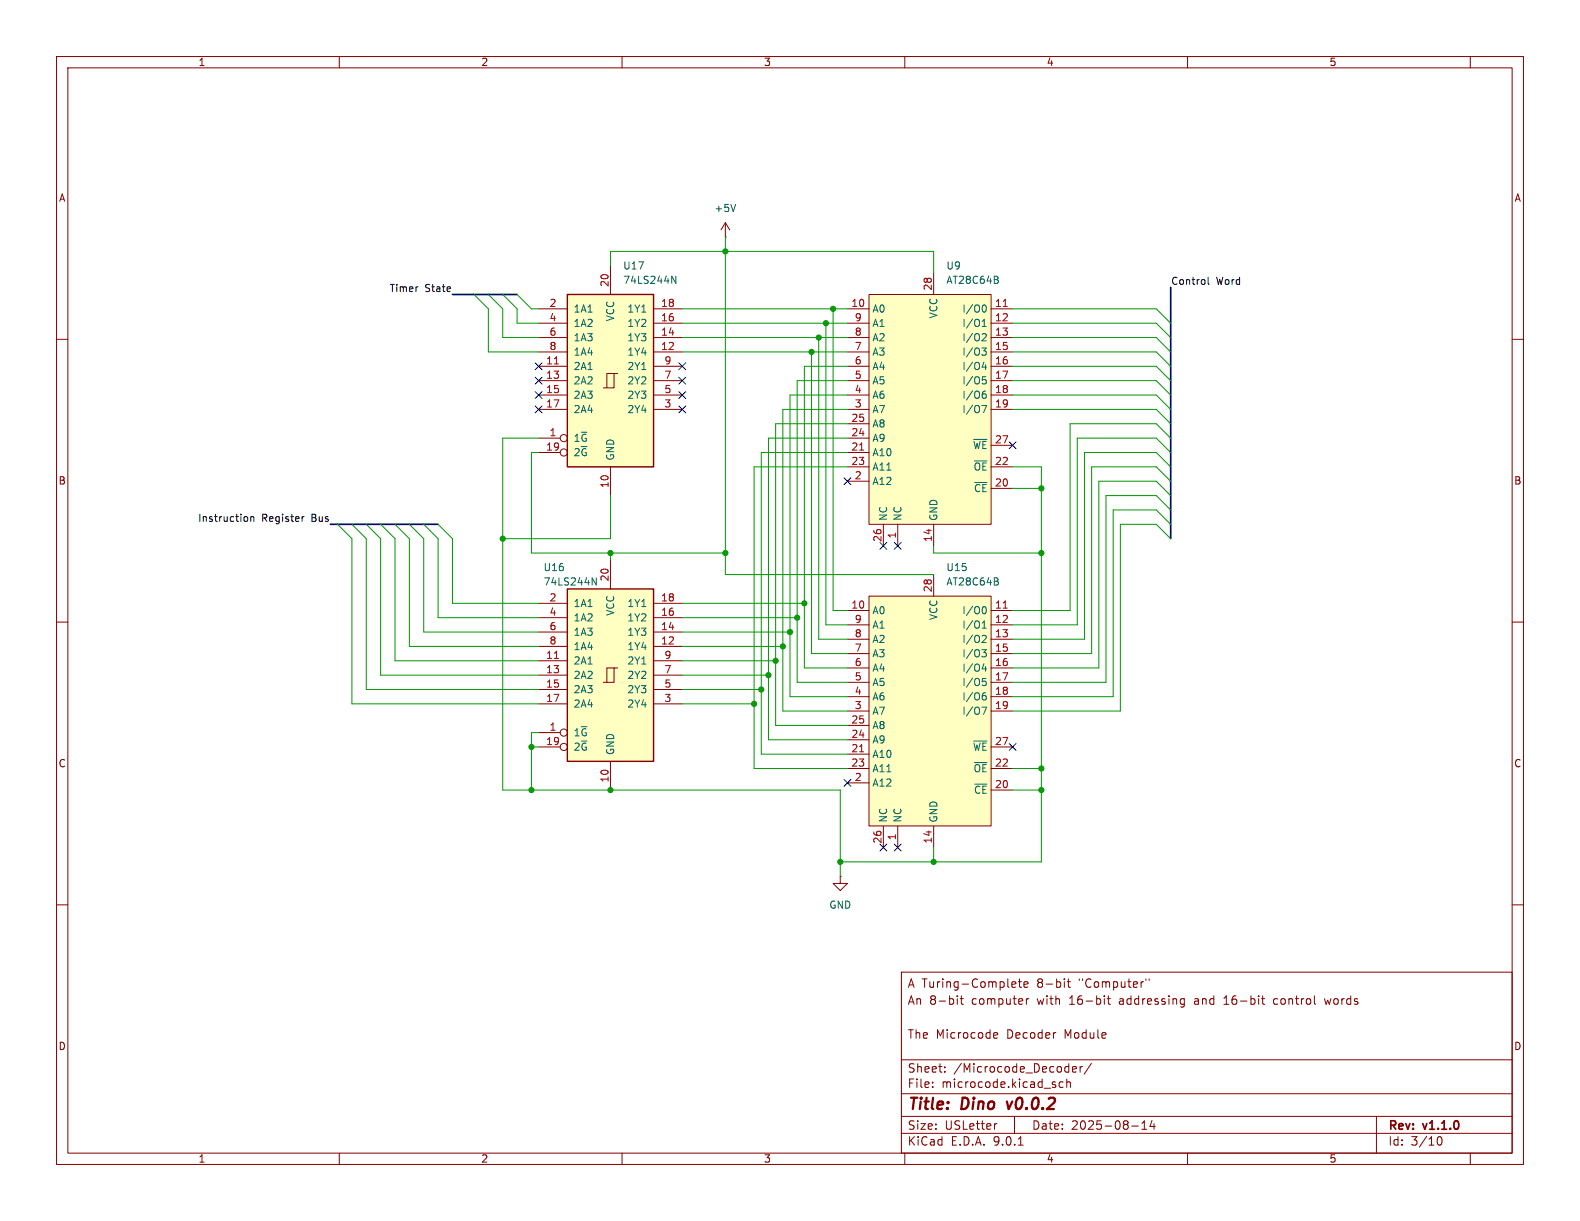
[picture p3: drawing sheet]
(kicad_sch
 (version 20250114)
 (generator "eeschema")
 (generator_version "9.0")
 (paper "USLetter")
 (title_block
  (title "Dino v0.0.2")
  (date "2025-08-14")
  (rev "v1.1.0")
  (comment 1 "The Microcode Decoder Module")
  (comment 3 "An 8-bit computer with 16-bit addressing and 16-bit control words")
  (comment 4 "A Turing-Complete 8-bit \"Computer\""))
 (lib_symbols
  (symbol "74xx:74LS244N"
   (pin_names
    (offset 1.016)) (exclude_from_sim no) (in_bom yes) (on_board yes)
   (property "Reference" "U" (at -7.62 16.51 0) (effects (font (size 1.27 1.27))))
   (property "Value" "74LS244N" (at -7.62 -16.51 0) (effects (font (size 1.27 1.27))))
   (property "Footprint" "" (at 0 0 0) (effects (font (size 1.27 1.27)) (hide yes)))
   (property "Datasheet" "http://www.ti.com/lit/ds/symlink/sn74ls244.pdf" (at 1.524 -23.114 0) (effects (font (size 1.27 1.27)) (hide yes)))
   (property "Description" "Octal Buffer and Line Driver With 3-State Output, active-low enables, non-inverting outputs" (at -0.508 23.876 0) (effects (font (size 1.27 1.27)) (hide yes)))
   (symbol "74LS244N_1_0"
    (polyline (pts (xy -1.27 -1.27) (xy 0.635 -1.27) (xy 0.635 1.27) (xy 1.27 1.27)) (stroke (width 0) (type default)) (fill (type none)))
    (polyline (pts (xy -0.635 -1.27) (xy -0.635 1.27) (xy 0.635 1.27)) (stroke (width 0) (type default)) (fill (type none)))
    (pin input line (at -12.7 12.7 0) (length 5.08) (name "1A1" (effects (font (size 1.27 1.27)))) (number "2" (effects (font (size 1.27 1.27)))))
    (pin input line (at -12.7 10.16 0) (length 5.08) (name "1A2" (effects (font (size 1.27 1.27)))) (number "4" (effects (font (size 1.27 1.27)))))
    (pin input line (at -12.7 7.62 0) (length 5.08) (name "1A3" (effects (font (size 1.27 1.27)))) (number "6" (effects (font (size 1.27 1.27)))))
    (pin input line (at -12.7 5.08 0) (length 5.08) (name "1A4" (effects (font (size 1.27 1.27)))) (number "8" (effects (font (size 1.27 1.27)))))
    (pin input line (at -12.7 2.54 0) (length 5.08) (name "2A1" (effects (font (size 1.27 1.27)))) (number "11" (effects (font (size 1.27 1.27)))))
    (pin input line (at -12.7 0 0) (length 5.08) (name "2A2" (effects (font (size 1.27 1.27)))) (number "13" (effects (font (size 1.27 1.27)))))
    (pin input line (at -12.7 -2.54 0) (length 5.08) (name "2A3" (effects (font (size 1.27 1.27)))) (number "15" (effects (font (size 1.27 1.27)))))
    (pin input line (at -12.7 -5.08 0) (length 5.08) (name "2A4" (effects (font (size 1.27 1.27)))) (number "17" (effects (font (size 1.27 1.27)))))
    (pin input inverted (at -12.7 -10.16 0) (length 5.08) (name "1~{G}" (effects (font (size 1.27 1.27)))) (number "1" (effects (font (size 1.27 1.27)))))
    (pin input inverted (at -12.7 -12.7 0) (length 5.08) (name "2~{G}" (effects (font (size 1.27 1.27)))) (number "19" (effects (font (size 1.27 1.27)))))
    (pin power_in line (at 0 20.32 270) (length 5.08) (name "VCC" (effects (font (size 1.27 1.27)))) (number "20" (effects (font (size 1.27 1.27)))))
    (pin power_in line (at 0 -20.32 90) (length 5.08) (name "GND" (effects (font (size 1.27 1.27)))) (number "10" (effects (font (size 1.27 1.27)))))
    (pin tri_state line (at 12.7 12.7 180) (length 5.08) (name "1Y1" (effects (font (size 1.27 1.27)))) (number "18" (effects (font (size 1.27 1.27)))))
    (pin tri_state line (at 12.7 10.16 180) (length 5.08) (name "1Y2" (effects (font (size 1.27 1.27)))) (number "16" (effects (font (size 1.27 1.27)))))
    (pin tri_state line (at 12.7 7.62 180) (length 5.08) (name "1Y3" (effects (font (size 1.27 1.27)))) (number "14" (effects (font (size 1.27 1.27)))))
    (pin tri_state line (at 12.7 5.08 180) (length 5.08) (name "1Y4" (effects (font (size 1.27 1.27)))) (number "12" (effects (font (size 1.27 1.27)))))
    (pin tri_state line (at 12.7 2.54 180) (length 5.08) (name "2Y1" (effects (font (size 1.27 1.27)))) (number "9" (effects (font (size 1.27 1.27)))))
    (pin tri_state line (at 12.7 0 180) (length 5.08) (name "2Y2" (effects (font (size 1.27 1.27)))) (number "7" (effects (font (size 1.27 1.27)))))
    (pin tri_state line (at 12.7 -2.54 180) (length 5.08) (name "2Y3" (effects (font (size 1.27 1.27)))) (number "5" (effects (font (size 1.27 1.27)))))
    (pin tri_state line (at 12.7 -5.08 180) (length 5.08) (name "2Y4" (effects (font (size 1.27 1.27)))) (number "3" (effects (font (size 1.27 1.27))))))
   (symbol "74LS244N_1_1"
    (rectangle (start -7.62 15.24) (end 7.62 -15.24) (stroke (width 0.254) (type default)) (fill (type background))))
   (embedded_fonts no))
  (symbol "Memory_EEPROM:AT28C64B" (exclude_from_sim no) (in_bom yes) (on_board yes)
   (property "Reference" "U" (at 10.922 22.86 0) (effects (font (size 1.27 1.27))))
   (property "Value" "AT28C64B" (at 14.986 20.828 0) (effects (font (size 1.27 1.27))))
   (property "Footprint" "" (at 0 0 0) (effects (font (size 1.27 1.27)) (hide yes)))
   (property "Datasheet" "" (at 0 0 0) (effects (font (size 1.27 1.27)) (hide yes)))
   (property "Description" "" (at 0 0 0) (effects (font (size 1.27 1.27)) (hide yes)))
   (symbol "AT28C64B_0_1"
    (rectangle (start -10.16 19.05) (end 11.43 -21.59) (stroke (width 0) (type default)) (fill (type color) (color 255 255 194 1))))
   (symbol "AT28C64B_1_1"
    (pin input line (at -13.97 16.51 0) (length 3.81) (name "A0" (effects (font (size 1.27 1.27)))) (number "10" (effects (font (size 1.27 1.27)))))
    (pin input line (at -13.97 13.97 0) (length 3.81) (name "A1" (effects (font (size 1.27 1.27)))) (number "9" (effects (font (size 1.27 1.27)))))
    (pin input line (at -13.97 11.43 0) (length 3.81) (name "A2" (effects (font (size 1.27 1.27)))) (number "8" (effects (font (size 1.27 1.27)))))
    (pin input line (at -13.97 8.89 0) (length 3.81) (name "A3" (effects (font (size 1.27 1.27)))) (number "7" (effects (font (size 1.27 1.27)))))
    (pin input line (at -13.97 6.35 0) (length 3.81) (name "A4" (effects (font (size 1.27 1.27)))) (number "6" (effects (font (size 1.27 1.27)))))
    (pin input line (at -13.97 3.81 0) (length 3.81) (name "A5" (effects (font (size 1.27 1.27)))) (number "5" (effects (font (size 1.27 1.27)))))
    (pin input line (at -13.97 1.27 0) (length 3.81) (name "A6" (effects (font (size 1.27 1.27)))) (number "4" (effects (font (size 1.27 1.27)))))
    (pin input line (at -13.97 -1.27 0) (length 3.81) (name "A7" (effects (font (size 1.27 1.27)))) (number "3" (effects (font (size 1.27 1.27)))))
    (pin input line (at -13.97 -3.81 0) (length 3.81) (name "A8" (effects (font (size 1.27 1.27)))) (number "25" (effects (font (size 1.27 1.27)))))
    (pin input line (at -13.97 -6.35 0) (length 3.81) (name "A9" (effects (font (size 1.27 1.27)))) (number "24" (effects (font (size 1.27 1.27)))))
    (pin input line (at -13.97 -8.89 0) (length 3.81) (name "A10" (effects (font (size 1.27 1.27)))) (number "21" (effects (font (size 1.27 1.27)))))
    (pin input line (at -13.97 -11.43 0) (length 3.81) (name "A11" (effects (font (size 1.27 1.27)))) (number "23" (effects (font (size 1.27 1.27)))))
    (pin input line (at -13.97 -13.97 0) (length 3.81) (name "A12" (effects (font (size 1.27 1.27)))) (number "2" (effects (font (size 1.27 1.27)))))
    (pin input line (at -7.62 -25.4 90) (length 3.81) (name "NC" (effects (font (size 1.27 1.27)))) (number "26" (effects (font (size 1.27 1.27)))))
    (pin input line (at -5.08 -25.4 90) (length 3.81) (name "NC" (effects (font (size 1.27 1.27)))) (number "1" (effects (font (size 1.27 1.27)))))
    (pin input line (at 1.27 22.86 270) (length 3.81) (name "VCC" (effects (font (size 1.27 1.27)))) (number "28" (effects (font (size 1.27 1.27)))))
    (pin input line (at 1.27 -25.4 90) (length 3.81) (name "GND" (effects (font (size 1.27 1.27)))) (number "14" (effects (font (size 1.27 1.27)))))
    (pin input line (at 15.24 16.51 180) (length 3.81) (name "I/O0" (effects (font (size 1.27 1.27)))) (number "11" (effects (font (size 1.27 1.27)))))
    (pin input line (at 15.24 13.97 180) (length 3.81) (name "I/O1" (effects (font (size 1.27 1.27)))) (number "12" (effects (font (size 1.27 1.27)))))
    (pin input line (at 15.24 11.43 180) (length 3.81) (name "I/O2" (effects (font (size 1.27 1.27)))) (number "13" (effects (font (size 1.27 1.27)))))
    (pin input line (at 15.24 8.89 180) (length 3.81) (name "I/O3" (effects (font (size 1.27 1.27)))) (number "15" (effects (font (size 1.27 1.27)))))
    (pin input line (at 15.24 6.35 180) (length 3.81) (name "I/O4" (effects (font (size 1.27 1.27)))) (number "16" (effects (font (size 1.27 1.27)))))
    (pin input line (at 15.24 3.81 180) (length 3.81) (name "I/O5" (effects (font (size 1.27 1.27)))) (number "17" (effects (font (size 1.27 1.27)))))
    (pin input line (at 15.24 1.27 180) (length 3.81) (name "I/O6" (effects (font (size 1.27 1.27)))) (number "18" (effects (font (size 1.27 1.27)))))
    (pin input line (at 15.24 -1.27 180) (length 3.81) (name "I/O7" (effects (font (size 1.27 1.27)))) (number "19" (effects (font (size 1.27 1.27)))))
    (pin input line (at 15.24 -7.62 180) (length 3.81) (name "~{WE}" (effects (font (size 1.27 1.27)))) (number "27" (effects (font (size 1.27 1.27)))))
    (pin input line (at 15.24 -11.43 180) (length 3.81) (name "~{OE}" (effects (font (size 1.27 1.27)))) (number "22" (effects (font (size 1.27 1.27)))))
    (pin input line (at 15.24 -15.24 180) (length 3.81) (name "~{CE}" (effects (font (size 1.27 1.27)))) (number "20" (effects (font (size 1.27 1.27))))))
   (embedded_fonts no))
  (symbol "power:+5V"
   (power)
   (pin_numbers (hide yes))
   (pin_names
    (offset 0) (hide yes)) (exclude_from_sim no) (in_bom yes) (on_board yes)
   (property "Reference" "#PWR" (at 0 -3.81 0) (effects (font (size 1.27 1.27)) (hide yes)))
   (property "Value" "+5V" (at 0 3.556 0) (effects (font (size 1.27 1.27))))
   (property "Footprint" "" (at 0 0 0) (effects (font (size 1.27 1.27)) (hide yes)))
   (property "Datasheet" "" (at 0 0 0) (effects (font (size 1.27 1.27)) (hide yes)))
   (property "Description" "Power symbol creates a global label with name \"+5V\"" (at 0 0 0) (effects (font (size 1.27 1.27)) (hide yes)))
   (symbol "+5V_0_1"
    (polyline (pts (xy -0.762 1.27) (xy 0 2.54)) (stroke (width 0) (type default)) (fill (type none)))
    (polyline (pts (xy 0 2.54) (xy 0.762 1.27)) (stroke (width 0) (type default)) (fill (type none)))
    (polyline (pts (xy 0 0) (xy 0 2.54)) (stroke (width 0) (type default)) (fill (type none))))
   (symbol "+5V_1_1"
    (pin power_in line (at 0 0 90) (length 0) (name "~" (effects (font (size 1.27 1.27)))) (number "1" (effects (font (size 1.27 1.27))))))
   (embedded_fonts no))
  (symbol "power:GND"
   (power)
   (pin_numbers (hide yes))
   (pin_names
    (offset 0) (hide yes)) (exclude_from_sim no) (in_bom yes) (on_board yes)
   (property "Reference" "#PWR" (at 0 -6.35 0) (effects (font (size 1.27 1.27)) (hide yes)))
   (property "Value" "GND" (at 0 -3.81 0) (effects (font (size 1.27 1.27))))
   (property "Footprint" "" (at 0 0 0) (effects (font (size 1.27 1.27)) (hide yes)))
   (property "Datasheet" "" (at 0 0 0) (effects (font (size 1.27 1.27)) (hide yes)))
   (property "Description" "Power symbol creates a global label with name \"GND\" , ground" (at 0 0 0) (effects (font (size 1.27 1.27)) (hide yes)))
   (symbol "GND_0_1"
    (polyline (pts (xy 0 0) (xy 0 -1.27) (xy 1.27 -1.27) (xy 0 -2.54) (xy -1.27 -1.27) (xy 0 -1.27)) (stroke (width 0) (type default)) (fill (type none))))
   (symbol "GND_1_1"
    (pin power_in line (at 0 0 270) (length 0) (name "~" (effects (font (size 1.27 1.27)))) (number "1" (effects (font (size 1.27 1.27))))))
   (embedded_fonts no)))
 (junction
  (at 139.7 111.76)
  (diameter 0)
  (color 0 0 0 0))
 (junction
  (at 88.9 95.25)
  (diameter 0)
  (color 0 0 0 0))
 (junction
  (at 133.35 124.46)
  (diameter 0)
  (color 0 0 0 0))
 (junction
  (at 184.15 139.7)
  (diameter 0)
  (color 0 0 0 0))
 (junction
  (at 148.59 152.4)
  (diameter 0)
  (color 0 0 0 0))
 (junction
  (at 143.51 62.23)
  (diameter 0)
  (color 0 0 0 0))
 (junction
  (at 128.27 44.45)
  (diameter 0)
  (color 0 0 0 0))
 (junction
  (at 184.15 97.79)
  (diameter 0)
  (color 0 0 0 0))
 (junction
  (at 146.05 57.15)
  (diameter 0)
  (color 0 0 0 0))
 (junction
  (at 184.15 135.89)
  (diameter 0)
  (color 0 0 0 0))
 (junction
  (at 128.27 97.79)
  (diameter 0)
  (color 0 0 0 0))
 (junction
  (at 184.15 86.36)
  (diameter 0)
  (color 0 0 0 0))
 (junction
  (at 142.24 106.68)
  (diameter 0)
  (color 0 0 0 0))
 (junction
  (at 138.43 114.3)
  (diameter 0)
  (color 0 0 0 0))
 (junction
  (at 107.95 139.7)
  (diameter 0)
  (color 0 0 0 0))
 (junction
  (at 140.97 109.22)
  (diameter 0)
  (color 0 0 0 0))
 (junction
  (at 134.62 121.92)
  (diameter 0)
  (color 0 0 0 0))
 (junction
  (at 147.32 54.61)
  (diameter 0)
  (color 0 0 0 0))
 (junction
  (at 93.98 132.08)
  (diameter 0)
  (color 0 0 0 0))
 (junction
  (at 137.16 116.84)
  (diameter 0)
  (color 0 0 0 0))
 (junction
  (at 165.1 152.4)
  (diameter 0)
  (color 0 0 0 0))
 (junction
  (at 144.78 59.69)
  (diameter 0)
  (color 0 0 0 0))
 (junction
  (at 107.95 97.79)
  (diameter 0)
  (color 0 0 0 0))
 (junction
  (at 93.98 139.7)
  (diameter 0)
  (color 0 0 0 0))
 (junction
  (at 135.89 119.38)
  (diameter 0)
  (color 0 0 0 0))
 (no_connect
  (at 95.25 72.39))
 (no_connect
  (at 120.65 69.85))
 (no_connect
  (at 158.75 96.52))
 (no_connect
  (at 179.07 132.08))
 (no_connect
  (at 95.25 69.85))
 (no_connect
  (at 120.65 64.77))
 (no_connect
  (at 179.07 78.74))
 (no_connect
  (at 120.65 67.31))
 (no_connect
  (at 149.86 138.43))
 (no_connect
  (at 156.21 149.86))
 (no_connect
  (at 149.86 85.09))
 (no_connect
  (at 95.25 67.31))
 (no_connect
  (at 156.21 96.52))
 (no_connect
  (at 158.75 149.86))
 (no_connect
  (at 95.25 64.77))
 (no_connect
  (at 120.65 72.39))
 (bus_entry
  (at 204.47 59.69)
  (size 2.54 2.54)
  (stroke (width 0) (type default)))
 (bus_entry
  (at 64.77 92.71)
  (size 2.54 2.54)
  (stroke (width 0) (type default)))
 (bus_entry
  (at 59.69 92.71)
  (size 2.54 2.54)
  (stroke (width 0) (type default)))
 (bus_entry
  (at 204.47 74.93)
  (size 2.54 2.54)
  (stroke (width 0) (type default)))
 (bus_entry
  (at 204.47 87.63)
  (size 2.54 2.54)
  (stroke (width 0) (type default)))
 (bus_entry
  (at 86.36 52.07)
  (size 2.54 2.54)
  (stroke (width 0) (type default)))
 (bus_entry
  (at 204.47 64.77)
  (size 2.54 2.54)
  (stroke (width 0) (type default)))
 (bus_entry
  (at 72.39 92.71)
  (size 2.54 2.54)
  (stroke (width 0) (type default)))
 (bus_entry
  (at 204.47 62.23)
  (size 2.54 2.54)
  (stroke (width 0) (type default)))
 (bus_entry
  (at 77.47 92.71)
  (size 2.54 2.54)
  (stroke (width 0) (type default)))
 (bus_entry
  (at 88.9 52.07)
  (size 2.54 2.54)
  (stroke (width 0) (type default)))
 (bus_entry
  (at 204.47 72.39)
  (size 2.54 2.54)
  (stroke (width 0) (type default)))
 (bus_entry
  (at 204.47 80.01)
  (size 2.54 2.54)
  (stroke (width 0) (type default)))
 (bus_entry
  (at 69.85 92.71)
  (size 2.54 2.54)
  (stroke (width 0) (type default)))
 (bus_entry
  (at 204.47 54.61)
  (size 2.54 2.54)
  (stroke (width 0) (type default)))
 (bus_entry
  (at 204.47 82.55)
  (size 2.54 2.54)
  (stroke (width 0) (type default)))
 (bus_entry
  (at 62.23 92.71)
  (size 2.54 2.54)
  (stroke (width 0) (type default)))
 (bus_entry
  (at 204.47 85.09)
  (size 2.54 2.54)
  (stroke (width 0) (type default)))
 (bus_entry
  (at 204.47 69.85)
  (size 2.54 2.54)
  (stroke (width 0) (type default)))
 (bus_entry
  (at 67.31 92.71)
  (size 2.54 2.54)
  (stroke (width 0) (type default)))
 (bus_entry
  (at 204.47 67.31)
  (size 2.54 2.54)
  (stroke (width 0) (type default)))
 (bus_entry
  (at 204.47 90.17)
  (size 2.54 2.54)
  (stroke (width 0) (type default)))
 (bus_entry
  (at 204.47 92.71)
  (size 2.54 2.54)
  (stroke (width 0) (type default)))
 (bus_entry
  (at 91.44 52.07)
  (size 2.54 2.54)
  (stroke (width 0) (type default)))
 (bus_entry
  (at 204.47 57.15)
  (size 2.54 2.54)
  (stroke (width 0) (type default)))
 (bus_entry
  (at 83.82 52.07)
  (size 2.54 2.54)
  (stroke (width 0) (type default)))
 (bus_entry
  (at 204.47 77.47)
  (size 2.54 2.54)
  (stroke (width 0) (type default)))
 (bus_entry
  (at 74.93 92.71)
  (size 2.54 2.54)
  (stroke (width 0) (type default)))
 (wire
  (pts (xy 165.1 97.79) (xy 184.15 97.79))
  (stroke (width 0) (type default)))
 (wire
  (pts (xy 93.98 129.54) (xy 93.98 132.08))
  (stroke (width 0) (type default)))
 (wire
  (pts (xy 67.31 119.38) (xy 95.25 119.38))
  (stroke (width 0) (type default)))
 (wire
  (pts (xy 179.07 113.03) (xy 191.77 113.03))
  (stroke (width 0) (type default)))
 (wire
  (pts (xy 184.15 135.89) (xy 184.15 139.7))
  (stroke (width 0) (type default)))
 (wire
  (pts (xy 184.15 97.79) (xy 184.15 135.89))
  (stroke (width 0) (type default)))
 (bus
  (pts (xy 80.01 52.07) (xy 83.82 52.07))
  (stroke (width 0) (type default)))
 (wire
  (pts (xy 95.25 129.54) (xy 93.98 129.54))
  (stroke (width 0) (type default)))
 (wire
  (pts (xy 140.97 67.31) (xy 140.97 109.22))
  (stroke (width 0) (type default)))
 (wire
  (pts (xy 191.77 80.01) (xy 204.47 80.01))
  (stroke (width 0) (type default)))
 (wire
  (pts (xy 128.27 97.79) (xy 128.27 101.6))
  (stroke (width 0) (type default)))
 (wire
  (pts (xy 184.15 139.7) (xy 179.07 139.7))
  (stroke (width 0) (type default)))
 (wire
  (pts (xy 184.15 152.4) (xy 165.1 152.4))
  (stroke (width 0) (type default)))
 (wire
  (pts (xy 196.85 90.17) (xy 204.47 90.17))
  (stroke (width 0) (type default)))
 (wire
  (pts (xy 93.98 97.79) (xy 107.95 97.79))
  (stroke (width 0) (type default)))
 (wire
  (pts (xy 88.9 95.25) (xy 107.95 95.25))
  (stroke (width 0) (type default)))
 (wire
  (pts (xy 64.77 121.92) (xy 95.25 121.92))
  (stroke (width 0) (type default)))
 (wire
  (pts (xy 120.65 57.15) (xy 146.05 57.15))
  (stroke (width 0) (type default)))
 (wire
  (pts (xy 62.23 124.46) (xy 95.25 124.46))
  (stroke (width 0) (type default)))
 (wire
  (pts (xy 179.07 62.23) (xy 204.47 62.23))
  (stroke (width 0) (type default)))
 (wire
  (pts (xy 149.86 118.11) (xy 142.24 118.11))
  (stroke (width 0) (type default)))
 (wire
  (pts (xy 144.78 59.69) (xy 149.86 59.69))
  (stroke (width 0) (type default)))
 (wire
  (pts (xy 147.32 107.95) (xy 147.32 54.61))
  (stroke (width 0) (type default)))
 (wire
  (pts (xy 107.95 97.79) (xy 128.27 97.79))
  (stroke (width 0) (type default)))
 (wire
  (pts (xy 135.89 119.38) (xy 135.89 77.47))
  (stroke (width 0) (type default)))
 (bus
  (pts (xy 207.01 77.47) (xy 207.01 80.01))
  (stroke (width 0) (type default)))
 (wire
  (pts (xy 148.59 152.4) (xy 165.1 152.4))
  (stroke (width 0) (type default)))
 (wire
  (pts (xy 193.04 115.57) (xy 193.04 82.55))
  (stroke (width 0) (type default)))
 (wire
  (pts (xy 80.01 106.68) (xy 95.25 106.68))
  (stroke (width 0) (type default)))
 (wire
  (pts (xy 62.23 95.25) (xy 62.23 124.46))
  (stroke (width 0) (type default)))
 (wire
  (pts (xy 165.1 101.6) (xy 128.27 101.6))
  (stroke (width 0) (type default)))
 (wire
  (pts (xy 195.58 120.65) (xy 195.58 87.63))
  (stroke (width 0) (type default)))
 (bus
  (pts (xy 207.01 90.17) (xy 207.01 92.71))
  (stroke (width 0) (type default)))
 (bus
  (pts (xy 72.39 92.71) (xy 74.93 92.71))
  (stroke (width 0) (type default)))
 (wire
  (pts (xy 137.16 128.27) (xy 137.16 116.84))
  (stroke (width 0) (type default)))
 (bus
  (pts (xy 64.77 92.71) (xy 67.31 92.71))
  (stroke (width 0) (type default)))
 (wire
  (pts (xy 196.85 123.19) (xy 196.85 90.17))
  (stroke (width 0) (type default)))
 (wire
  (pts (xy 135.89 130.81) (xy 135.89 119.38))
  (stroke (width 0) (type default)))
 (wire
  (pts (xy 64.77 95.25) (xy 64.77 121.92))
  (stroke (width 0) (type default)))
 (wire
  (pts (xy 143.51 115.57) (xy 143.51 62.23))
  (stroke (width 0) (type default)))
 (wire
  (pts (xy 72.39 95.25) (xy 72.39 114.3))
  (stroke (width 0) (type default)))
 (wire
  (pts (xy 165.1 152.4) (xy 165.1 149.86))
  (stroke (width 0) (type default)))
 (wire
  (pts (xy 133.35 135.89) (xy 133.35 124.46))
  (stroke (width 0) (type default)))
 (bus
  (pts (xy 207.01 67.31) (xy 207.01 69.85))
  (stroke (width 0) (type default)))
 (wire
  (pts (xy 88.9 54.61) (xy 88.9 59.69))
  (stroke (width 0) (type default)))
 (wire
  (pts (xy 74.93 111.76) (xy 95.25 111.76))
  (stroke (width 0) (type default)))
 (wire
  (pts (xy 179.07 59.69) (xy 204.47 59.69))
  (stroke (width 0) (type default)))
 (wire
  (pts (xy 93.98 132.08) (xy 93.98 139.7))
  (stroke (width 0) (type default)))
 (wire
  (pts (xy 107.95 139.7) (xy 148.59 139.7))
  (stroke (width 0) (type default)))
 (bus
  (pts (xy 86.36 52.07) (xy 88.9 52.07))
  (stroke (width 0) (type default)))
 (wire
  (pts (xy 142.24 106.68) (xy 142.24 118.11))
  (stroke (width 0) (type default)))
 (wire
  (pts (xy 107.95 46.99) (xy 107.95 44.45))
  (stroke (width 0) (type default)))
 (wire
  (pts (xy 120.65 121.92) (xy 134.62 121.92))
  (stroke (width 0) (type default)))
 (wire
  (pts (xy 190.5 77.47) (xy 204.47 77.47))
  (stroke (width 0) (type default)))
 (wire
  (pts (xy 138.43 72.39) (xy 149.86 72.39))
  (stroke (width 0) (type default)))
 (bus
  (pts (xy 207.01 64.77) (xy 207.01 67.31))
  (stroke (width 0) (type default)))
 (wire
  (pts (xy 139.7 69.85) (xy 149.86 69.85))
  (stroke (width 0) (type default)))
 (wire
  (pts (xy 179.07 57.15) (xy 204.47 57.15))
  (stroke (width 0) (type default)))
 (wire
  (pts (xy 179.07 120.65) (xy 195.58 120.65))
  (stroke (width 0) (type default)))
 (wire
  (pts (xy 149.86 107.95) (xy 147.32 107.95))
  (stroke (width 0) (type default)))
 (wire
  (pts (xy 107.95 99.06) (xy 107.95 97.79))
  (stroke (width 0) (type default)))
 (wire
  (pts (xy 138.43 114.3) (xy 138.43 125.73))
  (stroke (width 0) (type default)))
 (wire
  (pts (xy 179.07 118.11) (xy 194.31 118.11))
  (stroke (width 0) (type default)))
 (wire
  (pts (xy 120.65 106.68) (xy 142.24 106.68))
  (stroke (width 0) (type default)))
 (wire
  (pts (xy 137.16 116.84) (xy 137.16 74.93))
  (stroke (width 0) (type default)))
 (wire
  (pts (xy 137.16 74.93) (xy 149.86 74.93))
  (stroke (width 0) (type default)))
 (wire
  (pts (xy 179.07 135.89) (xy 184.15 135.89))
  (stroke (width 0) (type default)))
 (bus
  (pts (xy 83.82 52.07) (xy 86.36 52.07))
  (stroke (width 0) (type default)))
 (wire
  (pts (xy 86.36 62.23) (xy 95.25 62.23))
  (stroke (width 0) (type default)))
 (wire
  (pts (xy 149.86 125.73) (xy 138.43 125.73))
  (stroke (width 0) (type default)))
 (bus
  (pts (xy 207.01 80.01) (xy 207.01 82.55))
  (stroke (width 0) (type default)))
 (wire
  (pts (xy 149.86 120.65) (xy 140.97 120.65))
  (stroke (width 0) (type default)))
 (bus
  (pts (xy 207.01 59.69) (xy 207.01 62.23))
  (stroke (width 0) (type default)))
 (wire
  (pts (xy 189.23 74.93) (xy 204.47 74.93))
  (stroke (width 0) (type default)))
 (wire
  (pts (xy 179.07 67.31) (xy 204.47 67.31))
  (stroke (width 0) (type default)))
 (wire
  (pts (xy 184.15 139.7) (xy 184.15 152.4))
  (stroke (width 0) (type default)))
 (bus
  (pts (xy 69.85 92.71) (xy 72.39 92.71))
  (stroke (width 0) (type default)))
 (wire
  (pts (xy 120.65 62.23) (xy 143.51 62.23))
  (stroke (width 0) (type default)))
 (bus
  (pts (xy 62.23 92.71) (xy 64.77 92.71))
  (stroke (width 0) (type default)))
 (wire
  (pts (xy 146.05 110.49) (xy 146.05 57.15))
  (stroke (width 0) (type default)))
 (wire
  (pts (xy 93.98 80.01) (xy 93.98 97.79))
  (stroke (width 0) (type default)))
 (wire
  (pts (xy 69.85 116.84) (xy 95.25 116.84))
  (stroke (width 0) (type default)))
 (wire
  (pts (xy 80.01 95.25) (xy 80.01 106.68))
  (stroke (width 0) (type default)))
 (wire
  (pts (xy 120.65 116.84) (xy 137.16 116.84))
  (stroke (width 0) (type default)))
 (wire
  (pts (xy 193.04 82.55) (xy 204.47 82.55))
  (stroke (width 0) (type default)))
 (bus
  (pts (xy 207.01 87.63) (xy 207.01 90.17))
  (stroke (width 0) (type default)))
 (wire
  (pts (xy 179.07 82.55) (xy 184.15 82.55))
  (stroke (width 0) (type default)))
 (wire
  (pts (xy 189.23 107.95) (xy 189.23 74.93))
  (stroke (width 0) (type default)))
 (bus
  (pts (xy 67.31 92.71) (xy 69.85 92.71))
  (stroke (width 0) (type default)))
 (wire
  (pts (xy 88.9 95.25) (xy 88.9 139.7))
  (stroke (width 0) (type default)))
 (wire
  (pts (xy 149.86 113.03) (xy 144.78 113.03))
  (stroke (width 0) (type default)))
 (wire
  (pts (xy 140.97 109.22) (xy 140.97 120.65))
  (stroke (width 0) (type default)))
 (wire
  (pts (xy 142.24 64.77) (xy 142.24 106.68))
  (stroke (width 0) (type default)))
 (wire
  (pts (xy 139.7 111.76) (xy 139.7 123.19))
  (stroke (width 0) (type default)))
 (bus
  (pts (xy 207.01 62.23) (xy 207.01 64.77))
  (stroke (width 0) (type default)))
 (wire
  (pts (xy 139.7 69.85) (xy 139.7 111.76))
  (stroke (width 0) (type default)))
 (bus
  (pts (xy 88.9 52.07) (xy 91.44 52.07))
  (stroke (width 0) (type default)))
 (wire
  (pts (xy 120.65 111.76) (xy 139.7 111.76))
  (stroke (width 0) (type default)))
 (wire
  (pts (xy 120.65 54.61) (xy 147.32 54.61))
  (stroke (width 0) (type default)))
 (bus
  (pts (xy 207.01 57.15) (xy 207.01 59.69))
  (stroke (width 0) (type default)))
 (wire
  (pts (xy 93.98 80.01) (xy 95.25 80.01))
  (stroke (width 0) (type default)))
 (wire
  (pts (xy 179.07 107.95) (xy 189.23 107.95))
  (stroke (width 0) (type default)))
 (wire
  (pts (xy 179.07 54.61) (xy 204.47 54.61))
  (stroke (width 0) (type default)))
 (wire
  (pts (xy 120.65 59.69) (xy 144.78 59.69))
  (stroke (width 0) (type default)))
 (wire
  (pts (xy 190.5 110.49) (xy 190.5 77.47))
  (stroke (width 0) (type default)))
 (wire
  (pts (xy 128.27 44.45) (xy 165.1 44.45))
  (stroke (width 0) (type default)))
 (wire
  (pts (xy 149.86 128.27) (xy 137.16 128.27))
  (stroke (width 0) (type default)))
 (wire
  (pts (xy 77.47 95.25) (xy 77.47 109.22))
  (stroke (width 0) (type default)))
 (wire
  (pts (xy 149.86 115.57) (xy 143.51 115.57))
  (stroke (width 0) (type default)))
 (wire
  (pts (xy 179.07 69.85) (xy 204.47 69.85))
  (stroke (width 0) (type default)))
 (wire
  (pts (xy 88.9 139.7) (xy 93.98 139.7))
  (stroke (width 0) (type default)))
 (wire
  (pts (xy 120.65 124.46) (xy 133.35 124.46))
  (stroke (width 0) (type default)))
 (bus
  (pts (xy 207.01 74.93) (xy 207.01 77.47))
  (stroke (width 0) (type default)))
 (wire
  (pts (xy 134.62 80.01) (xy 149.86 80.01))
  (stroke (width 0) (type default)))
 (wire
  (pts (xy 165.1 96.52) (xy 165.1 97.79))
  (stroke (width 0) (type default)))
 (bus
  (pts (xy 207.01 82.55) (xy 207.01 85.09))
  (stroke (width 0) (type default)))
 (wire
  (pts (xy 148.59 152.4) (xy 148.59 154.94))
  (stroke (width 0) (type default)))
 (wire
  (pts (xy 128.27 41.91) (xy 128.27 44.45))
  (stroke (width 0) (type default)))
 (wire
  (pts (xy 135.89 77.47) (xy 149.86 77.47))
  (stroke (width 0) (type default)))
 (bus
  (pts (xy 207.01 92.71) (xy 207.01 95.25))
  (stroke (width 0) (type default)))
 (wire
  (pts (xy 120.65 114.3) (xy 138.43 114.3))
  (stroke (width 0) (type default)))
 (wire
  (pts (xy 91.44 54.61) (xy 91.44 57.15))
  (stroke (width 0) (type default)))
 (wire
  (pts (xy 67.31 95.25) (xy 67.31 119.38))
  (stroke (width 0) (type default)))
 (wire
  (pts (xy 107.95 44.45) (xy 128.27 44.45))
  (stroke (width 0) (type default)))
 (wire
  (pts (xy 179.07 72.39) (xy 204.47 72.39))
  (stroke (width 0) (type default)))
 (wire
  (pts (xy 74.93 95.25) (xy 74.93 111.76))
  (stroke (width 0) (type default)))
 (wire
  (pts (xy 195.58 87.63) (xy 204.47 87.63))
  (stroke (width 0) (type default)))
 (wire
  (pts (xy 88.9 59.69) (xy 95.25 59.69))
  (stroke (width 0) (type default)))
 (wire
  (pts (xy 179.07 110.49) (xy 190.5 110.49))
  (stroke (width 0) (type default)))
 (wire
  (pts (xy 91.44 57.15) (xy 95.25 57.15))
  (stroke (width 0) (type default)))
 (wire
  (pts (xy 184.15 86.36) (xy 184.15 97.79))
  (stroke (width 0) (type default)))
 (wire
  (pts (xy 120.65 119.38) (xy 135.89 119.38))
  (stroke (width 0) (type default)))
 (bus
  (pts (xy 207.01 72.39) (xy 207.01 74.93))
  (stroke (width 0) (type default)))
 (wire
  (pts (xy 77.47 109.22) (xy 95.25 109.22))
  (stroke (width 0) (type default)))
 (bus
  (pts (xy 58.42 92.71) (xy 59.69 92.71))
  (stroke (width 0) (type default)))
 (wire
  (pts (xy 147.32 54.61) (xy 149.86 54.61))
  (stroke (width 0) (type default)))
 (wire
  (pts (xy 93.98 139.7) (xy 107.95 139.7))
  (stroke (width 0) (type default)))
 (wire
  (pts (xy 138.43 72.39) (xy 138.43 114.3))
  (stroke (width 0) (type default)))
 (wire
  (pts (xy 143.51 62.23) (xy 149.86 62.23))
  (stroke (width 0) (type default)))
 (bus
  (pts (xy 207.01 69.85) (xy 207.01 72.39))
  (stroke (width 0) (type default)))
 (wire
  (pts (xy 148.59 139.7) (xy 148.59 152.4))
  (stroke (width 0) (type default)))
 (wire
  (pts (xy 144.78 113.03) (xy 144.78 59.69))
  (stroke (width 0) (type default)))
 (wire
  (pts (xy 184.15 82.55) (xy 184.15 86.36))
  (stroke (width 0) (type default)))
 (wire
  (pts (xy 120.65 109.22) (xy 140.97 109.22))
  (stroke (width 0) (type default)))
 (wire
  (pts (xy 88.9 77.47) (xy 88.9 95.25))
  (stroke (width 0) (type default)))
 (wire
  (pts (xy 140.97 67.31) (xy 149.86 67.31))
  (stroke (width 0) (type default)))
 (wire
  (pts (xy 165.1 44.45) (xy 165.1 48.26))
  (stroke (width 0) (type default)))
 (wire
  (pts (xy 86.36 54.61) (xy 86.36 62.23))
  (stroke (width 0) (type default)))
 (wire
  (pts (xy 107.95 87.63) (xy 107.95 95.25))
  (stroke (width 0) (type default)))
 (wire
  (pts (xy 133.35 124.46) (xy 133.35 82.55))
  (stroke (width 0) (type default)))
 (wire
  (pts (xy 72.39 114.3) (xy 95.25 114.3))
  (stroke (width 0) (type default)))
 (wire
  (pts (xy 133.35 82.55) (xy 149.86 82.55))
  (stroke (width 0) (type default)))
 (wire
  (pts (xy 149.86 135.89) (xy 133.35 135.89))
  (stroke (width 0) (type default)))
 (wire
  (pts (xy 69.85 95.25) (xy 69.85 116.84))
  (stroke (width 0) (type default)))
 (wire
  (pts (xy 149.86 130.81) (xy 135.89 130.81))
  (stroke (width 0) (type default)))
 (wire
  (pts (xy 128.27 44.45) (xy 128.27 97.79))
  (stroke (width 0) (type default)))
 (bus
  (pts (xy 59.69 92.71) (xy 62.23 92.71))
  (stroke (width 0) (type default)))
 (wire
  (pts (xy 93.98 54.61) (xy 95.25 54.61))
  (stroke (width 0) (type default)))
 (wire
  (pts (xy 179.07 64.77) (xy 204.47 64.77))
  (stroke (width 0) (type default)))
 (wire
  (pts (xy 179.07 115.57) (xy 193.04 115.57))
  (stroke (width 0) (type default)))
 (wire
  (pts (xy 198.12 125.73) (xy 198.12 92.71))
  (stroke (width 0) (type default)))
 (wire
  (pts (xy 198.12 92.71) (xy 204.47 92.71))
  (stroke (width 0) (type default)))
 (wire
  (pts (xy 149.86 133.35) (xy 134.62 133.35))
  (stroke (width 0) (type default)))
 (wire
  (pts (xy 179.07 125.73) (xy 198.12 125.73))
  (stroke (width 0) (type default)))
 (bus
  (pts (xy 74.93 92.71) (xy 77.47 92.71))
  (stroke (width 0) (type default)))
 (wire
  (pts (xy 93.98 132.08) (xy 95.25 132.08))
  (stroke (width 0) (type default)))
 (wire
  (pts (xy 146.05 57.15) (xy 149.86 57.15))
  (stroke (width 0) (type default)))
 (bus
  (pts (xy 207.01 85.09) (xy 207.01 87.63))
  (stroke (width 0) (type default)))
 (bus
  (pts (xy 207.01 50.8) (xy 207.01 57.15))
  (stroke (width 0) (type default)))
 (wire
  (pts (xy 179.07 123.19) (xy 196.85 123.19))
  (stroke (width 0) (type default)))
 (wire
  (pts (xy 88.9 77.47) (xy 95.25 77.47))
  (stroke (width 0) (type default)))
 (wire
  (pts (xy 134.62 121.92) (xy 134.62 80.01))
  (stroke (width 0) (type default)))
 (wire
  (pts (xy 149.86 123.19) (xy 139.7 123.19))
  (stroke (width 0) (type default)))
 (wire
  (pts (xy 191.77 113.03) (xy 191.77 80.01))
  (stroke (width 0) (type default)))
 (wire
  (pts (xy 194.31 85.09) (xy 204.47 85.09))
  (stroke (width 0) (type default)))
 (wire
  (pts (xy 194.31 118.11) (xy 194.31 85.09))
  (stroke (width 0) (type default)))
 (wire
  (pts (xy 149.86 110.49) (xy 146.05 110.49))
  (stroke (width 0) (type default)))
 (wire
  (pts (xy 134.62 133.35) (xy 134.62 121.92))
  (stroke (width 0) (type default)))
 (wire
  (pts (xy 179.07 86.36) (xy 184.15 86.36))
  (stroke (width 0) (type default)))
 (wire
  (pts (xy 142.24 64.77) (xy 149.86 64.77))
  (stroke (width 0) (type default)))
 (label "Control Word"
  (at 207.01 50.8 0)
  (effects (font (size 1.27 1.27)) (justify left bottom)))
 (label "Instruction Register Bus"
  (at 58.42 92.71 180)
  (effects (font (size 1.27 1.27)) (justify right bottom)))
 (label "Timer State"
  (at 80.01 52.07 180)
  (effects (font (size 1.27 1.27)) (justify right bottom)))
 (symbol
  (lib_id "power:+5V")
  (at 128.27 41.91 0)
  (unit 1)
  (exclude_from_sim no)
  (in_bom yes)
  (on_board yes)
  (dnp no)
  (fields_autoplaced yes)
  (property "Reference" "#PWR07" (at 128.27 45.72 0) (effects (font (size 1.27 1.27)) (hide yes)))
  (property "Value" "+5V" (at 128.27 36.83 0) (effects (font (size 1.27 1.27))))
  (property "Footprint" "" (at 128.27 41.91 0) (effects (font (size 1.27 1.27)) (hide yes)))
  (property "Datasheet" "" (at 128.27 41.91 0) (effects (font (size 1.27 1.27)) (hide yes)))
  (property "Description" "Power symbol creates a global label with name \"+5V\"" (at 128.27 41.91 0) (effects (font (size 1.27 1.27)) (hide yes)))
  (pin "1"))
 (symbol
  (lib_id "power:GND")
  (at 148.59 154.94 0)
  (unit 1)
  (exclude_from_sim no)
  (in_bom yes)
  (on_board yes)
  (dnp no)
  (fields_autoplaced yes)
  (property "Reference" "#PWR08" (at 148.59 161.29 0) (effects (font (size 1.27 1.27)) (hide yes)))
  (property "Value" "GND" (at 148.59 160.02 0) (effects (font (size 1.27 1.27))))
  (property "Footprint" "" (at 148.59 154.94 0) (effects (font (size 1.27 1.27)) (hide yes)))
  (property "Datasheet" "" (at 148.59 154.94 0) (effects (font (size 1.27 1.27)) (hide yes)))
  (property "Description" "Power symbol creates a global label with name \"GND\" , ground" (at 148.59 154.94 0) (effects (font (size 1.27 1.27)) (hide yes)))
  (pin "1"))
 (symbol
  (lib_id "Memory_EEPROM:AT28C64B")
  (at 163.83 124.46 0)
  (unit 1)
  (exclude_from_sim no)
  (in_bom yes)
  (on_board yes)
  (dnp no)
  (fields_autoplaced yes)
  (property "Reference" "U15" (at 167.2433 100.33 0) (effects (font (size 1.27 1.27)) (justify left)))
  (property "Value" "AT28C64B" (at 167.2433 102.87 0) (effects (font (size 1.27 1.27)) (justify left)))
  (property "Footprint" "" (at 163.83 124.46 0) (effects (font (size 1.27 1.27)) (hide yes)))
  (property "Datasheet" "" (at 163.83 124.46 0) (effects (font (size 1.27 1.27)) (hide yes)))
  (property "Description" "" (at 163.83 124.46 0) (effects (font (size 1.27 1.27)) (hide yes)))
  (pin "10")
  (pin "9")
  (pin "8")
  (pin "7")
  (pin "6")
  (pin "5")
  (pin "4")
  (pin "3")
  (pin "25")
  (pin "24")
  (pin "21")
  (pin "23")
  (pin "2")
  (pin "26")
  (pin "1")
  (pin "28")
  (pin "14")
  (pin "11")
  (pin "12")
  (pin "13")
  (pin "15")
  (pin "16")
  (pin "17")
  (pin "18")
  (pin "19")
  (pin "27")
  (pin "22")
  (pin "20"))
 (symbol
  (lib_id "Memory_EEPROM:AT28C64B")
  (at 163.83 71.12 0)
  (unit 1)
  (exclude_from_sim no)
  (in_bom yes)
  (on_board yes)
  (dnp no)
  (fields_autoplaced yes)
  (property "Reference" "U9" (at 167.2433 46.99 0) (effects (font (size 1.27 1.27)) (justify left)))
  (property "Value" "AT28C64B" (at 167.2433 49.53 0) (effects (font (size 1.27 1.27)) (justify left)))
  (property "Footprint" "" (at 163.83 71.12 0) (effects (font (size 1.27 1.27)) (hide yes)))
  (property "Datasheet" "" (at 163.83 71.12 0) (effects (font (size 1.27 1.27)) (hide yes)))
  (property "Description" "" (at 163.83 71.12 0) (effects (font (size 1.27 1.27)) (hide yes)))
  (pin "10")
  (pin "9")
  (pin "8")
  (pin "7")
  (pin "6")
  (pin "5")
  (pin "4")
  (pin "3")
  (pin "25")
  (pin "24")
  (pin "21")
  (pin "23")
  (pin "2")
  (pin "26")
  (pin "1")
  (pin "28")
  (pin "14")
  (pin "11")
  (pin "12")
  (pin "13")
  (pin "15")
  (pin "16")
  (pin "17")
  (pin "18")
  (pin "19")
  (pin "27")
  (pin "22")
  (pin "20"))
 (symbol
  (lib_id "74xx:74LS244N")
  (at 107.95 67.31 0)
  (unit 1)
  (exclude_from_sim no)
  (in_bom yes)
  (on_board yes)
  (dnp no)
  (fields_autoplaced yes)
  (property "Reference" "U17" (at 110.0933 46.99 0) (effects (font (size 1.27 1.27)) (justify left)))
  (property "Value" "74LS244N" (at 110.0933 49.53 0) (effects (font (size 1.27 1.27)) (justify left)))
  (property "Footprint" "" (at 107.95 67.31 0) (effects (font (size 1.27 1.27)) (hide yes)))
  (property "Datasheet" "http://www.ti.com/lit/ds/symlink/sn74ls244.pdf" (at 109.474 90.424 0) (effects (font (size 1.27 1.27)) (hide yes)))
  (property "Description" "Octal Buffer and Line Driver With 3-State Output, active-low enables, non-inverting outputs" (at 107.442 43.434 0) (effects (font (size 1.27 1.27)) (hide yes)))
  (pin "2")
  (pin "4")
  (pin "6")
  (pin "8")
  (pin "11")
  (pin "13")
  (pin "15")
  (pin "17")
  (pin "1")
  (pin "19")
  (pin "20")
  (pin "10")
  (pin "18")
  (pin "16")
  (pin "14")
  (pin "12")
  (pin "9")
  (pin "7")
  (pin "5")
  (pin "3"))
 (symbol
  (lib_id "74xx:74LS244N")
  (at 107.95 119.38 0)
  (unit 1)
  (exclude_from_sim no)
  (in_bom yes)
  (on_board yes)
  (dnp no)
  (property "Reference" "U16" (at 96.012 100.33 0) (effects (font (size 1.27 1.27)) (justify left)))
  (property "Value" "74LS244N" (at 96.012 102.87 0) (effects (font (size 1.27 1.27)) (justify left)))
  (property "Footprint" "" (at 107.95 119.38 0) (effects (font (size 1.27 1.27)) (hide yes)))
  (property "Datasheet" "http://www.ti.com/lit/ds/symlink/sn74ls244.pdf" (at 109.474 142.494 0) (effects (font (size 1.27 1.27)) (hide yes)))
  (property "Description" "Octal Buffer and Line Driver With 3-State Output, active-low enables, non-inverting outputs" (at 107.442 95.504 0) (effects (font (size 1.27 1.27)) (hide yes)))
  (pin "2")
  (pin "4")
  (pin "6")
  (pin "8")
  (pin "11")
  (pin "13")
  (pin "15")
  (pin "17")
  (pin "1")
  (pin "19")
  (pin "20")
  (pin "10")
  (pin "18")
  (pin "16")
  (pin "14")
  (pin "12")
  (pin "9")
  (pin "7")
  (pin "5")
  (pin "3")))
